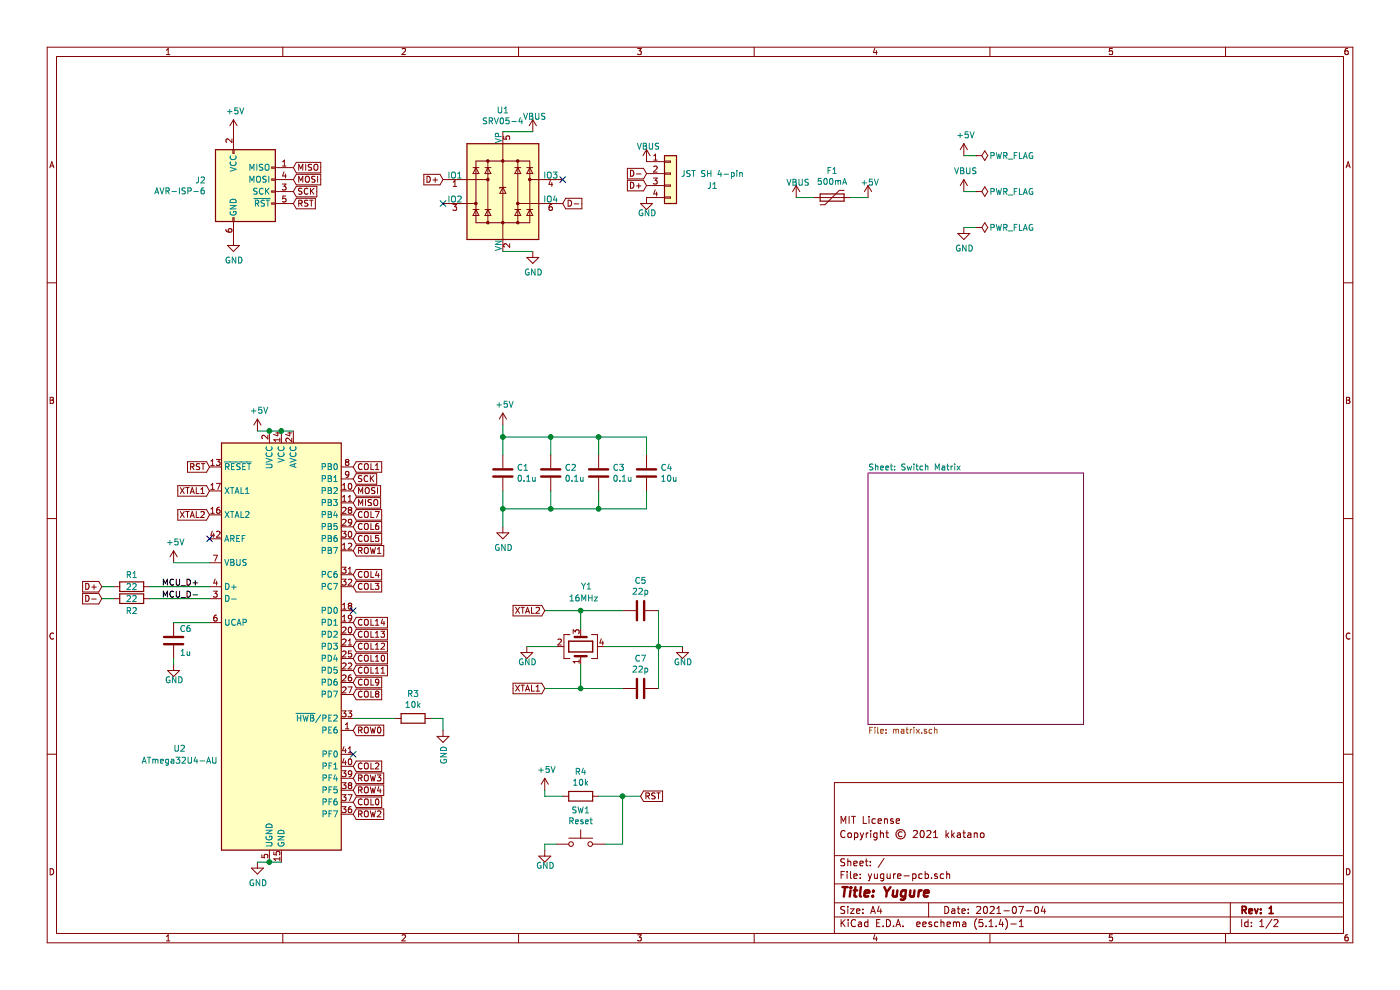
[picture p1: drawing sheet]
EESchema Schematic File Version 4
LIBS:yugure-pcb-cache
EELAYER 30 0
EELAYER END
$Descr A4 11693 8268
encoding utf-8
Sheet 1 2
Title "Yugure"
Date "2021-07-04"
Rev "1"
Comp ""
Comment1 "Copyright © 2021 kkatano"
Comment2 "MIT License"
Comment3 ""
Comment4 ""
$EndDescr
$Comp
L power:PWR_FLAG #FLG02
U 1 1
P 8150 1600
F 0 "#FLG02" H 8150 1675 50  0001 C CNN
F 1 "PWR_FLAG" V 8150 1900 50  0000 C CNN
F 2 "" H 8150 1600 50  0001 C CNN
F 3 "~" H 8150 1600 50  0001 C CNN
	1    8150 1600
	0    1    1    0   
$EndComp
$Comp
L power:PWR_FLAG #FLG03
U 1 1
P 8150 1900
F 0 "#FLG03" H 8150 1975 50  0001 C CNN
F 1 "PWR_FLAG" V 8150 2200 50  0000 C CNN
F 2 "" H 8150 1900 50  0001 C CNN
F 3 "~" H 8150 1900 50  0001 C CNN
	1    8150 1900
	0    1    1    0   
$EndComp
$Comp
L power:GND #PWR06
U 1 1
P 8050 1900
F 0 "#PWR06" H 8050 1650 50  0001 C CNN
F 1 "GND" H 8055 1727 50  0000 C CNN
F 2 "" H 8050 1900 50  0001 C CNN
F 3 "" H 8050 1900 50  0001 C CNN
	1    8050 1900
	1    0    0    -1  
$EndComp
$Comp
L power:GND #PWR014
U 1 1
P 4200 4400
F 0 "#PWR014" H 4200 4150 50  0001 C CNN
F 1 "GND" H 4205 4227 50  0000 C CNN
F 2 "" H 4200 4400 50  0001 C CNN
F 3 "" H 4200 4400 50  0001 C CNN
	1    4200 4400
	1    0    0    -1  
$EndComp
$Comp
L Device:C C1
U 1 1
P 4200 3950
F 0 "C1" H 4315 3996 50  0000 L CNN
F 1 "0.1u" H 4315 3905 50  0000 L CNN
F 2 "Capacitor_SMD:C_0805_2012Metric" H 4238 3800 50  0001 C CNN
F 3 "~" H 4200 3950 50  0001 C CNN
F 4 "C49678" H 4200 3950 50  0001 C CNN "LCSC Part #"
	1    4200 3950
	1    0    0    -1  
$EndComp
$Comp
L Device:C C2
U 1 1
P 4600 3950
F 0 "C2" H 4715 3996 50  0000 L CNN
F 1 "0.1u" H 4715 3905 50  0000 L CNN
F 2 "Capacitor_SMD:C_0805_2012Metric" H 4638 3800 50  0001 C CNN
F 3 "~" H 4600 3950 50  0001 C CNN
F 4 "C49678" H 4600 3950 50  0001 C CNN "LCSC Part #"
	1    4600 3950
	1    0    0    -1  
$EndComp
$Comp
L Device:C C3
U 1 1
P 5000 3950
F 0 "C3" H 5115 3996 50  0000 L CNN
F 1 "0.1u" H 5115 3905 50  0000 L CNN
F 2 "Capacitor_SMD:C_0805_2012Metric" H 5038 3800 50  0001 C CNN
F 3 "~" H 5000 3950 50  0001 C CNN
F 4 "C49678" H 5000 3950 50  0001 C CNN "LCSC Part #"
	1    5000 3950
	1    0    0    -1  
$EndComp
$Comp
L Device:C C4
U 1 1
P 5400 3950
F 0 "C4" H 5515 3996 50  0000 L CNN
F 1 "10u" H 5515 3905 50  0000 L CNN
F 2 "Capacitor_SMD:C_0805_2012Metric" H 5438 3800 50  0001 C CNN
F 3 "~" H 5400 3950 50  0001 C CNN
F 4 "C15850" H 5400 3950 50  0001 C CNN "LCSC Part #"
	1    5400 3950
	1    0    0    -1  
$EndComp
Wire Wire Line
	4200 3550 4200 3650
Wire Wire Line
	4200 3650 4600 3650
Connection ~ 4200 3650
Wire Wire Line
	4200 3650 4200 3800
Wire Wire Line
	4200 4100 4200 4250
Wire Wire Line
	4200 4250 4600 4250
Connection ~ 4200 4250
Wire Wire Line
	4200 4250 4200 4400
Wire Wire Line
	5000 4100 5000 4250
Wire Wire Line
	4600 4100 4600 4250
Connection ~ 4600 4250
Wire Wire Line
	4600 4250 5000 4250
Wire Wire Line
	4600 3800 4600 3650
Connection ~ 4600 3650
Wire Wire Line
	4600 3650 5000 3650
Wire Wire Line
	5000 3800 5000 3650
$Comp
L Device:Polyfuse F1
U 1 1
P 6950 1650
F 0 "F1" V 6725 1650 50  0000 C CNN
F 1 "500mA" V 6816 1650 50  0000 C CNN
F 2 "Fuse:Fuse_1206_3216Metric" H 7000 1450 50  0001 L CNN
F 3 "~" H 6950 1650 50  0001 C CNN
F 4 "C70076" H 6950 1650 50  0001 C CNN "LCSC Part #"
	1    6950 1650
	0    1    1    0   
$EndComp
$Comp
L Connector_Generic:Conn_01x04 J1
U 1 1
P 5600 1450
F 0 "J1" H 5950 1350 50  0000 C CNN
F 1 "JST SH 4-pin" H 5950 1450 50  0000 C CNN
F 2 "Connector_JST:JST_SH_SM04B-SRSS-TB_1x04-1MP_P1.00mm_Horizontal" H 5600 1450 50  0001 C CNN
F 3 "~" H 5600 1450 50  0001 C CNN
F 4 "C160404" H 5600 1450 50  0001 C CNN "LCSC Part #"
	1    5600 1450
	1    0    0    -1  
$EndComp
$Comp
L Device:R R1
U 1 1
P 1100 4900
F 0 "R1" V 1000 4900 50  0000 C CNN
F 1 "22" V 1100 4900 50  0000 C CNN
F 2 "Resistor_SMD:R_0805_2012Metric" V 1030 4900 50  0001 C CNN
F 3 "~" H 1100 4900 50  0001 C CNN
F 4 "C17561" H 1100 4900 50  0001 C CNN "LCSC Part #"
	1    1100 4900
	0    1    1    0   
$EndComp
Text GLabel 5400 1450 0    50   Input ~ 0
D-
Text GLabel 5400 1550 0    50   Input ~ 0
D+
$Comp
L MCU_Microchip_ATmega:ATmega32U4-AU U2
U 1 1
P 2350 5400
F 0 "U2" H 1500 4550 50  0000 C CNN
F 1 "ATmega32U4-AU" H 1500 4450 50  0000 C CNN
F 2 "Package_QFP:TQFP-44_10x10mm_P0.8mm" H 2350 5400 50  0001 C CIN
F 3 "http://ww1.microchip.com/downloads/en/DeviceDoc/Atmel-7766-8-bit-AVR-ATmega16U4-32U4_Datasheet.pdf" H 2350 5400 50  0001 C CNN
F 4 "C44854" H 2350 5400 50  0001 C CNN "LCSC Part #"
	1    2350 5400
	1    0    0    -1  
$EndComp
$Comp
L Device:R R2
U 1 1
P 1100 5000
F 0 "R2" V 1200 5000 50  0000 C CNN
F 1 "22" V 1100 5000 50  0000 C CNN
F 2 "Resistor_SMD:R_0805_2012Metric" V 1030 5000 50  0001 C CNN
F 3 "~" H 1100 5000 50  0001 C CNN
F 4 "C17561" H 1100 5000 50  0001 C CNN "LCSC Part #"
	1    1100 5000
	0    1    1    0   
$EndComp
$Comp
L power:VBUS #PWR03
U 1 1
P 5400 1350
F 0 "#PWR03" H 5400 1200 50  0001 C CNN
F 1 "VBUS" H 5415 1478 50  0000 C CNN
F 2 "" H 5400 1350 50  0001 C CNN
F 3 "" H 5400 1350 50  0001 C CNN
	1    5400 1350
	1    0    0    -1  
$EndComp
$Comp
L power:VBUS #PWR05
U 1 1
P 8050 1600
F 0 "#PWR05" H 8050 1450 50  0001 C CNN
F 1 "VBUS" H 8065 1773 50  0000 C CNN
F 2 "" H 8050 1600 50  0001 C CNN
F 3 "" H 8050 1600 50  0001 C CNN
	1    8050 1600
	1    0    0    -1  
$EndComp
$Comp
L power:VBUS #PWR010
U 1 1
P 6650 1650
F 0 "#PWR010" H 6650 1500 50  0001 C CNN
F 1 "VBUS" H 6665 1777 50  0000 C CNN
F 2 "" H 6650 1650 50  0001 C CNN
F 3 "" H 6650 1650 50  0001 C CNN
	1    6650 1650
	1    0    0    -1  
$EndComp
$Comp
L Switch:SW_Push SW1
U 1 1
P 4850 7050
F 0 "SW1" H 4850 7335 50  0000 C CNN
F 1 "Reset" H 4850 7244 50  0000 C CNN
F 2 "Button_Switch_SMD:SW_SPST_TL3342" H 4850 7250 50  0001 C CNN
F 3 "~" H 4850 7250 50  0001 C CNN
F 4 "C318884" H 4850 7050 50  0001 C CNN "LCSC Part #"
	1    4850 7050
	1    0    0    -1  
$EndComp
$Comp
L power:GND #PWR020
U 1 1
P 4550 7100
F 0 "#PWR020" H 4550 6850 50  0001 C CNN
F 1 "GND" H 4555 6972 50  0000 C CNN
F 2 "" H 4550 7100 50  0001 C CNN
F 3 "" H 4550 7100 50  0001 C CNN
	1    4550 7100
	1    0    0    -1  
$EndComp
$Comp
L Device:R R4
U 1 1
P 4850 6650
F 0 "R4" V 4643 6650 50  0000 C CNN
F 1 "10k" V 4734 6650 50  0000 C CNN
F 2 "Resistor_SMD:R_0805_2012Metric" V 4780 6650 50  0001 C CNN
F 3 "~" H 4850 6650 50  0001 C CNN
F 4 "C17414" H 4850 6650 50  0001 C CNN "LCSC Part #"
	1    4850 6650
	0    1    1    0   
$EndComp
Wire Wire Line
	5050 7050 5200 7050
Wire Wire Line
	5200 6650 5200 7050
Wire Wire Line
	5200 6650 5000 6650
Wire Wire Line
	5200 6650 5350 6650
Text GLabel 1750 3900 0    50   Input ~ 0
RST
Text GLabel 1750 4100 0    50   Input ~ 0
XTAL1
Text GLabel 1750 4300 0    50   Input ~ 0
XTAL2
NoConn ~ 1750 4500
$Comp
L Device:C C6
U 1 1
P 1450 5350
F 0 "C6" H 1550 5450 50  0000 C CNN
F 1 "1u" H 1600 5250 50  0000 R CNN
F 2 "Capacitor_SMD:C_0805_2012Metric" H 1488 5200 50  0001 C CNN
F 3 "~" H 1450 5350 50  0001 C CNN
F 4 "C28323" H 1450 5350 50  0001 C CNN "LCSC Part #"
	1    1450 5350
	1    0    0    -1  
$EndComp
$Comp
L power:GND #PWR022
U 1 1
P 2150 7200
F 0 "#PWR022" H 2150 6950 50  0001 C CNN
F 1 "GND" H 2155 7027 50  0000 C CNN
F 2 "" H 2150 7200 50  0001 C CNN
F 3 "" H 2150 7200 50  0001 C CNN
	1    2150 7200
	1    0    0    -1  
$EndComp
$Comp
L Device:R R3
U 1 1
P 3450 6000
F 0 "R3" V 3243 6000 50  0000 C CNN
F 1 "10k" V 3334 6000 50  0000 C CNN
F 2 "Resistor_SMD:R_0805_2012Metric" V 3380 6000 50  0001 C CNN
F 3 "~" H 3450 6000 50  0001 C CNN
F 4 "C17414" H 3450 6000 50  0001 C CNN "LCSC Part #"
	1    3450 6000
	0    1    1    0   
$EndComp
$Comp
L power:GND #PWR019
U 1 1
P 3700 6100
F 0 "#PWR019" H 3700 5850 50  0001 C CNN
F 1 "GND" V 3705 5972 50  0000 R CNN
F 2 "" H 3700 6100 50  0001 C CNN
F 3 "" H 3700 6100 50  0001 C CNN
	1    3700 6100
	1    0    0    -1  
$EndComp
Wire Wire Line
	3300 6000 2950 6000
$Comp
L Device:Crystal_GND24 Y1
U 1 1
P 4850 5400
F 0 "Y1" V 5350 5400 50  0000 R CNN
F 1 "16MHz" V 5250 5500 50  0000 R CNN
F 2 "Crystal:Crystal_SMD_3225-4Pin_3.2x2.5mm" H 4850 5400 50  0001 C CNN
F 3 "~" H 4850 5400 50  0001 C CNN
F 4 "C13738" H 4850 5400 50  0001 C CNN "LCSC Part #"
	1    4850 5400
	0    -1   -1   0   
$EndComp
$Comp
L power:GND #PWR017
U 1 1
P 4400 5400
F 0 "#PWR017" H 4400 5150 50  0001 C CNN
F 1 "GND" H 4405 5272 50  0000 C CNN
F 2 "" H 4400 5400 50  0001 C CNN
F 3 "" H 4400 5400 50  0001 C CNN
	1    4400 5400
	1    0    0    -1  
$EndComp
$Comp
L power:GND #PWR018
U 1 1
P 5700 5400
F 0 "#PWR018" H 5700 5150 50  0001 C CNN
F 1 "GND" H 5705 5272 50  0000 C CNN
F 2 "" H 5700 5400 50  0001 C CNN
F 3 "" H 5700 5400 50  0001 C CNN
	1    5700 5400
	1    0    0    -1  
$EndComp
Text GLabel 4550 5100 0    50   Input ~ 0
XTAL2
$Comp
L Device:C C5
U 1 1
P 5350 5100
F 0 "C5" V 5098 5100 50  0000 C CNN
F 1 "22p" V 5189 5100 50  0000 C CNN
F 2 "Capacitor_SMD:C_0805_2012Metric" H 5388 4950 50  0001 C CNN
F 3 "~" H 5350 5100 50  0001 C CNN
F 4 "C1804" H 5350 5100 50  0001 C CNN "LCSC Part #"
	1    5350 5100
	0    1    1    0   
$EndComp
$Comp
L Device:C C7
U 1 1
P 5350 5750
F 0 "C7" V 5098 5750 50  0000 C CNN
F 1 "22p" V 5189 5750 50  0000 C CNN
F 2 "Capacitor_SMD:C_0805_2012Metric" H 5388 5600 50  0001 C CNN
F 3 "~" H 5350 5750 50  0001 C CNN
F 4 "C1804" H 5350 5750 50  0001 C CNN "LCSC Part #"
	1    5350 5750
	0    1    1    0   
$EndComp
Text GLabel 4550 5750 0    50   Input ~ 0
XTAL1
Wire Wire Line
	4550 5100 4850 5100
Wire Wire Line
	4850 5250 4850 5100
Connection ~ 4850 5100
Wire Wire Line
	4850 5100 5200 5100
Wire Wire Line
	4550 5750 4850 5750
Wire Wire Line
	4850 5550 4850 5750
Connection ~ 4850 5750
Wire Wire Line
	4850 5750 5200 5750
Wire Wire Line
	5500 5100 5500 5400
Connection ~ 5500 5400
Wire Wire Line
	5500 5400 5500 5750
Wire Wire Line
	5050 5400 5500 5400
$Comp
L Connector:AVR-ISP-6 J2
U 1 1
P 2050 1600
F 0 "J2" H 1721 1696 50  0000 R CNN
F 1 "AVR-ISP-6" H 1721 1605 50  0000 R CNN
F 2 "yugure:ISP" V 1800 1650 50  0001 C CNN
F 3 " ~" H 775 1050 50  0001 C CNN
	1    2050 1600
	1    0    0    -1  
$EndComp
$Comp
L power:GND #PWR08
U 1 1
P 1950 2000
F 0 "#PWR08" H 1950 1750 50  0001 C CNN
F 1 "GND" H 1955 1827 50  0000 C CNN
F 2 "" H 1950 2000 50  0001 C CNN
F 3 "" H 1950 2000 50  0001 C CNN
	1    1950 2000
	1    0    0    -1  
$EndComp
Text GLabel 2450 1400 2    50   Input ~ 0
MISO
Text GLabel 2450 1500 2    50   Input ~ 0
MOSI
Text GLabel 2450 1600 2    50   Input ~ 0
SCK
Text GLabel 2450 1700 2    50   Input ~ 0
RST
Text GLabel 2950 4200 2    50   Input ~ 0
MISO
Text GLabel 2950 4000 2    50   Input ~ 0
SCK
Text GLabel 2950 4100 2    50   Input ~ 0
MOSI
Text GLabel 2950 5200 2    50   Input ~ 0
COL14
Text GLabel 2950 5300 2    50   Input ~ 0
COL13
Text GLabel 2950 5400 2    50   Input ~ 0
COL12
Text GLabel 2950 5600 2    50   Input ~ 0
COL11
Text GLabel 2950 5500 2    50   Input ~ 0
COL10
Text GLabel 2950 5700 2    50   Input ~ 0
COL9
Text GLabel 2950 5800 2    50   Input ~ 0
COL8
Text GLabel 2950 4300 2    50   Input ~ 0
COL7
Text GLabel 2950 4400 2    50   Input ~ 0
COL6
Text GLabel 2950 4500 2    50   Input ~ 0
COL5
Text GLabel 2950 4800 2    50   Input ~ 0
COL4
Text GLabel 2950 3900 2    50   Input ~ 0
COL1
Text GLabel 2950 6700 2    50   Input ~ 0
COL0
Text GLabel 2950 4600 2    50   Input ~ 0
ROW1
Text GLabel 2950 6800 2    50   Input ~ 0
ROW2
Text GLabel 2950 6100 2    50   Input ~ 0
ROW0
Wire Wire Line
	5400 3800 5400 3650
Wire Wire Line
	5400 3650 5000 3650
Connection ~ 5000 3650
Wire Wire Line
	5000 4250 5400 4250
Wire Wire Line
	5400 4250 5400 4100
Connection ~ 5000 4250
Text GLabel 2950 4900 2    50   Input ~ 0
COL3
NoConn ~ 2950 6300
$Comp
L power:GND #PWR07
U 1 1
P 5400 1650
F 0 "#PWR07" H 5400 1400 50  0001 C CNN
F 1 "GND" H 5405 1522 50  0000 C CNN
F 2 "" H 5400 1650 50  0001 C CNN
F 3 "" H 5400 1650 50  0001 C CNN
	1    5400 1650
	1    0    0    -1  
$EndComp
Wire Wire Line
	850  5000 950  5000
Wire Wire Line
	850  4900 950  4900
$Comp
L power:+5V #PWR04
U 1 1
P 8050 1300
F 0 "#PWR04" H 8050 1150 50  0001 C CNN
F 1 "+5V" H 8065 1473 50  0000 C CNN
F 2 "" H 8050 1300 50  0001 C CNN
F 3 "" H 8050 1300 50  0001 C CNN
	1    8050 1300
	1    0    0    -1  
$EndComp
$Comp
L power:+5V #PWR012
U 1 1
P 4200 3550
F 0 "#PWR012" H 4200 3400 50  0001 C CNN
F 1 "+5V" H 4215 3723 50  0000 C CNN
F 2 "" H 4200 3550 50  0001 C CNN
F 3 "" H 4200 3550 50  0001 C CNN
	1    4200 3550
	1    0    0    -1  
$EndComp
$Comp
L power:+5V #PWR011
U 1 1
P 7250 1650
F 0 "#PWR011" H 7250 1500 50  0001 C CNN
F 1 "+5V" H 7265 1778 50  0000 C CNN
F 2 "" H 7250 1650 50  0001 C CNN
F 3 "" H 7250 1650 50  0001 C CNN
	1    7250 1650
	1    0    0    -1  
$EndComp
$Comp
L power:+5V #PWR01
U 1 1
P 1950 1100
F 0 "#PWR01" H 1950 950 50  0001 C CNN
F 1 "+5V" H 1965 1273 50  0000 C CNN
F 2 "" H 1950 1100 50  0001 C CNN
F 3 "" H 1950 1100 50  0001 C CNN
	1    1950 1100
	1    0    0    -1  
$EndComp
$Comp
L power:+5V #PWR021
U 1 1
P 4550 6600
F 0 "#PWR021" H 4550 6450 50  0001 C CNN
F 1 "+5V" H 4565 6773 50  0000 C CNN
F 2 "" H 4550 6600 50  0001 C CNN
F 3 "" H 4550 6600 50  0001 C CNN
	1    4550 6600
	1    0    0    -1  
$EndComp
$Comp
L power:+5V #PWR013
U 1 1
P 2150 3600
F 0 "#PWR013" H 2150 3450 50  0001 C CNN
F 1 "+5V" H 2165 3773 50  0000 C CNN
F 2 "" H 2150 3600 50  0001 C CNN
F 3 "" H 2150 3600 50  0001 C CNN
	1    2150 3600
	1    0    0    -1  
$EndComp
$Sheet
S 7250 3950 1800 2100
U 5F45B9B8
F0 "Switch Matrix" 50
F1 "matrix.sch" 50
$EndSheet
Wire Wire Line
	2150 3600 2250 3600
Wire Wire Line
	2150 7200 2250 7200
Wire Wire Line
	2350 3600 2450 3600
Wire Wire Line
	2250 3600 2350 3600
Connection ~ 2250 3600
Connection ~ 2350 3600
Wire Wire Line
	2350 7200 2250 7200
Connection ~ 2250 7200
$Comp
L power:+5V #PWR015
U 1 1
P 1450 4700
F 0 "#PWR015" H 1450 4550 50  0001 C CNN
F 1 "+5V" H 1465 4873 50  0000 C CNN
F 2 "" H 1450 4700 50  0001 C CNN
F 3 "" H 1450 4700 50  0001 C CNN
	1    1450 4700
	1    0    0    -1  
$EndComp
Wire Wire Line
	1250 4900 1750 4900
Wire Wire Line
	1250 5000 1750 5000
Text Label 1350 4900 0    50   ~ 0
MCU_D+
Text Label 1350 5000 0    50   ~ 0
MCU_D-
Text GLabel 2950 6400 2    50   Input ~ 0
COL2
Text GLabel 2950 6600 2    50   Input ~ 0
ROW4
Text GLabel 2950 6500 2    50   Input ~ 0
ROW3
NoConn ~ 2950 5100
$Comp
L Power_Protection:SRV05-4 U1
U 1 1
P 4200 1600
F 0 "U1" H 4200 2281 50  0000 C CNN
F 1 "SRV05-4" H 4200 2190 50  0000 C CNN
F 2 "Package_TO_SOT_SMD:SOT-23-6" H 4900 1150 50  0001 C CNN
F 3 "http://www.onsemi.com/pub/Collateral/SRV05-4-D.PDF" H 4200 1600 50  0001 C CNN
F 4 "C85364" H 4200 1600 50  0001 C CNN "LCSC Part #"
	1    4200 1600
	1    0    0    -1  
$EndComp
$Comp
L power:GND #PWR09
U 1 1
P 4450 2100
F 0 "#PWR09" H 4450 1850 50  0001 C CNN
F 1 "GND" H 4455 1927 50  0000 C CNN
F 2 "" H 4450 2100 50  0001 C CNN
F 3 "" H 4450 2100 50  0001 C CNN
	1    4450 2100
	1    0    0    -1  
$EndComp
$Comp
L power:VBUS #PWR02
U 1 1
P 4450 1100
F 0 "#PWR02" H 4450 950 50  0001 C CNN
F 1 "VBUS" H 4465 1228 50  0000 C CNN
F 2 "" H 4450 1100 50  0001 C CNN
F 3 "" H 4450 1100 50  0001 C CNN
	1    4450 1100
	1    0    0    -1  
$EndComp
Text GLabel 4700 1700 2    50   Input ~ 0
D-
Text GLabel 3700 1500 0    50   Input ~ 0
D+
Wire Wire Line
	4200 2100 4450 2100
Wire Wire Line
	4450 1100 4200 1100
Wire Wire Line
	7250 1650 7100 1650
Wire Wire Line
	6650 1650 6800 1650
Text GLabel 5350 6650 2    50   Input ~ 0
RST
Text GLabel 850  4900 0    50   Input ~ 0
D+
Text GLabel 850  5000 0    50   Input ~ 0
D-
NoConn ~ 4700 1500
NoConn ~ 3700 1700
Wire Wire Line
	8050 1300 8150 1300
Wire Wire Line
	8050 1600 8150 1600
Wire Wire Line
	8150 1900 8050 1900
$Comp
L power:PWR_FLAG #FLG01
U 1 1
P 8150 1300
F 0 "#FLG01" H 8150 1375 50  0001 C CNN
F 1 "PWR_FLAG" V 8150 1600 50  0000 C CNN
F 2 "" H 8150 1300 50  0001 C CNN
F 3 "~" H 8150 1300 50  0001 C CNN
	1    8150 1300
	0    1    1    0   
$EndComp
Wire Wire Line
	3600 6000 3700 6000
Wire Wire Line
	3700 6000 3700 6100
Wire Wire Line
	4400 5400 4650 5400
Wire Wire Line
	5500 5400 5700 5400
Connection ~ 5200 6650
Wire Wire Line
	4550 6600 4550 6650
Wire Wire Line
	4550 6650 4700 6650
Wire Wire Line
	4650 7050 4550 7050
Wire Wire Line
	4550 7050 4550 7100
Wire Wire Line
	1750 4700 1450 4700
Wire Wire Line
	1450 5500 1450 5550
Wire Wire Line
	1450 5200 1750 5200
$Comp
L power:GND #PWR016
U 1 1
P 1450 5550
F 0 "#PWR016" H 1450 5300 50  0001 C CNN
F 1 "GND" H 1455 5422 50  0000 C CNN
F 2 "" H 1450 5550 50  0001 C CNN
F 3 "" H 1450 5550 50  0001 C CNN
	1    1450 5550
	1    0    0    -1  
$EndComp
$EndSCHEMATC
